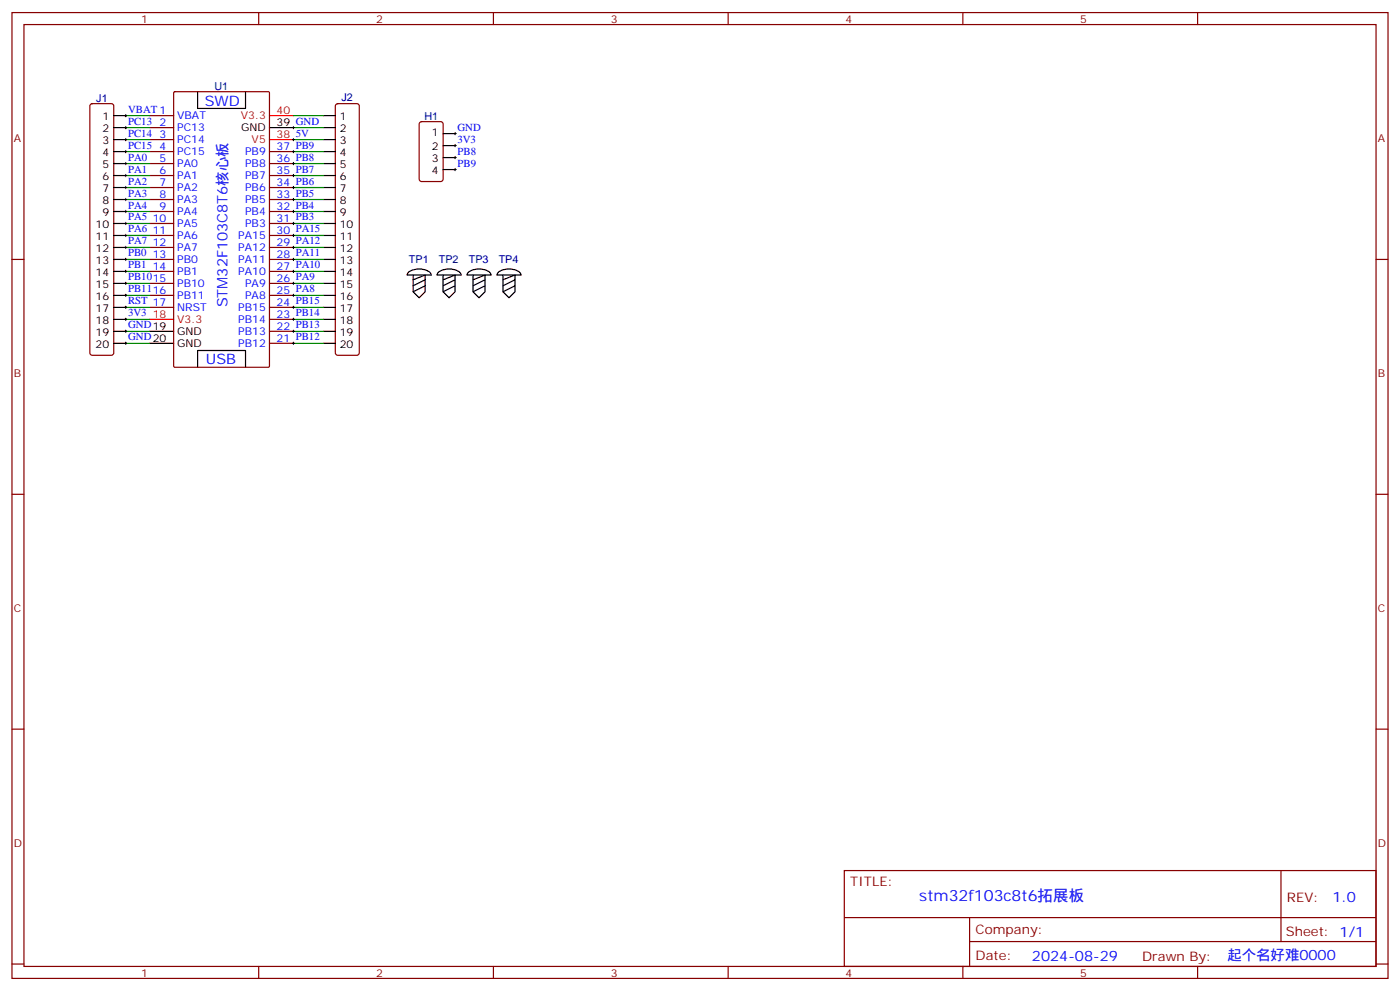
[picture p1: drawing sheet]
<svg xmlns="http://www.w3.org/2000/svg" width="412mm" height="292mm" viewBox="0 0 412 292" stroke-linecap="round" stroke-linejoin="round" font-family="sans-serif">
<g fill="none" stroke="#870000" stroke-width=".35">
<path d="M3.5 3.7h405.4v284.3h-405.4zM7.1 7.2h398.2v277.3h-398.2zM76.2 3.7v3.5M145.3 3.7v3.5M214.5 3.7v3.5M283.6 3.7v3.5M352.8 3.7v3.5M26.7 30.7l.5-.2h5.6l.5 .2 .2 .5v72.7l-.2 .5-.5 .2h-5.6l-.5-.2-.2-.5v-72.7zM44.1 34h7.1M44.1 37.6h7.1M51.2 27.2l.3-.2h27.5l.3 .2 .1 80.6-.2 .3h-27.7l-.3-.2zM99 30.7l.5-.2h5.6l.5 .2 .2 .5v72.7l-.2 .5-.5 .2h-5.6l-.5-.2-.2-.5v-72.7z"/>
<path d="M123.7 36l.5-.2h5.6l.7 .4v16.5l-.4 .7h-5.9l-.7-.4v-16.5zM44.1 44.6h7.1M44.1 41.1h7.1M44.1 48.2h7.1M44.1 51.7h7.1M44.1 55.2h7.1M44.1 58.7h7.1M79.4 44.6h7M79.4 48.2h7M79.4 51.7h7M79.4 55.2h7M79.4 58.7h7"/>
<path d="M3.5 76.4h3.6M44.1 76.4h7.1M44.1 62.3h7.1M44.1 65.8h7.1M44.1 79.9h7.1M44.1 72.8h7.1M44.1 69.3h7.1M79.4 76.4h7M79.4 62.3h7M79.4 65.8h7M79.4 79.9h7M79.4 72.8h7"/>
<path d="M79.4 69.3h7M405.3 76.4h3.6M44.1 90.5h7.1M44.1 87h7.1M44.1 83.4h7.1M79.4 90.5h7M79.4 94h7M79.4 97.5h7M79.4 87h7M79.4 83.4h7M79.4 101.1h7M3.5 145.5h3.6"/>
<path d="M405.3 145.5h3.6M3.5 214.7h3.6M405.3 214.7h3.6M248.7 256.3h156.6v28.2h-156.6zM377.3 256.3v20.9M248.7 270.1h156.5M285.6 277.2h119.6M285.6 270.1v14.2M3.5 283.8h3.6M76.2 284.5v3.5M145.3 284.5v3.5M214.5 284.5v3.5"/>
<path d="M283.6 284.5v3.5M352.8 284.5v3.5M405.3 283.8h3.6"/>
</g>
<g fill="none" stroke="#000" stroke-width=".35">
<path d="M33.5 37.6h3.5M33.5 34h3.5M58.2 27v4.9h14.1v-4.9M79.4 37.6h7M95.2 37.6h3.6M95.2 34h3.6M130.5 39.3h3.6M33.5 41.1h3.5M33.5 44.6h3.5M33.5 48.2h3.5M33.5 51.7h3.5M33.5 55.2h3.5"/>
<path d="M33.5 58.7h3.5M95.2 41.1h3.6M95.2 44.6h3.6M95.2 48.2h3.6M95.2 51.7h3.6M95.2 55.2h3.6M95.2 58.7h3.6M130.5 42.9h3.6M130.5 46.4h3.6M130.5 49.9h3.6M33.5 62.3h3.5M33.5 65.8h3.5"/>
<path d="M33.5 69.3h3.5M33.5 72.8h3.5M33.5 76.4h3.5M33.5 79.9h3.5M95.2 62.3h3.6M95.2 65.8h3.6M95.2 69.3h3.6M95.2 72.8h3.6M95.2 76.4h3.6M95.2 79.9h3.6M33.5 97.5h3.5M33.5 83.4h3.5"/>
<path d="M33.5 87h3.5M33.5 90.5h3.5M33.5 94h3.5M44.1 97.5h7.1M95.2 97.5h3.6M95.2 83.4h3.6M95.2 87h3.6M95.2 90.5h3.6M95.2 94h3.6M120.3 80.2a5.6 5.6 0 0 1 6.3 0l.4 .8h-7.1zM121.7 81v4.9l1.8 1.8 1.7-1.8v-4.9l-3.5 1.4M125.2 82.4l-3.5 1.7"/>
<path d="M125.2 84.1l-3.5 1.8M129.1 80.2a5.6 5.6 0 0 1 6.4 0l.3 .8h-7zM130.5 81v4.9l1.8 1.8 1.8-1.8v-4.9l-3.6 1.4M134.1 82.4l-3.6 1.7M134.1 84.1l-3.6 1.8M137.9 80.2a5.6 5.6 0 0 1 6.4 0l.3 .8h-7zM139.3 81v4.9l1.8 1.8 1.8-1.8v-4.9l-3.6 1.4M142.9 82.4l-3.6 1.7M142.9 84.1l-3.6 1.8M146.8 80.2a5.6 5.6 0 0 1 6.3 0l.4 .8h-7.1zM148.2 81v4.9l1.7 1.8 1.8-1.8v-4.9l-3.5 1.4M151.7 82.4l-3.5 1.7"/>
<path d="M151.7 84.1l-3.5 1.8M33.5 101.1h3.5M44.1 101.1h7.1M58.2 108.1v-4.9h14.1v4.9M95.2 101.1h3.6"/>
</g>
<path d="M79.4 34h7M79.4 41.1h7M44.1 94h7.1" fill="none" stroke="#f00" stroke-width=".35"/>
<g fill="none" stroke="#008700" stroke-width=".35">
<path d="M37 34h7.1M37 37.6h7.1M86.4 34h8.8M86.4 37.6h8.8M37 41.1h7.1M37 44.6h7.1M37 48.2h7.1M37 51.7h7.1M37 55.2h7.1M37 58.7h7.1M86.4 41.1h8.8M86.4 44.6h8.8"/>
<path d="M86.4 48.2h8.8M86.4 51.7h8.8M86.4 55.2h8.8M86.4 58.7h8.8M37 62.3h7.1M37 65.8h7.1M37 69.3h7.1M37 72.8h7.1M37 76.4h7.1M37 79.9h7.1M86.4 62.3h8.8M86.4 65.8h8.8"/>
<path d="M86.4 69.3h8.8M86.4 72.8h8.8M86.4 76.4h8.8M86.4 79.9h8.8M37 83.4h7.1M37 87h7.1M37 90.5h7.1M37 94h7.1M37 97.5h7.1M86.4 83.4h8.8M86.4 87h8.8M86.4 90.5h8.8"/>
<path d="M86.4 94h8.8M86.4 97.5h8.8M37 101.1h7.1M86.4 101.1h8.8"/>
</g>
<g fill="none" stroke="#000" stroke-width=".29">
<path d="M36.7 37.6h.7M36.7 34h.7M37 33.7v.7M37 37.2v.7M86.1 37.6h.7M86.4 37.2v.7M133.7 39.3h.7M134.1 39v.7M36.7 48.2h.7M36.7 51.7h.7M36.7 55.2h.7M36.7 58.7h.7"/>
<path d="M36.7 44.6h.7M36.7 41.1h.7M37 40.7v.8M37 44.3v.7M37 47.8v.7M37 51.3v.7M37 54.9v.7M37 58.4v.7M86.1 48.2h.7M86.1 51.7h.7M86.1 55.2h.7M86.1 58.7h.7"/>
<path d="M86.1 44.6h.7M86.1 41.1h.7M86.4 40.7v.8M86.4 44.3v.7M86.4 47.8v.7M86.4 51.3v.7M86.4 54.9v.7M86.4 58.4v.7M133.7 42.9h.7M133.7 46.4h.7M133.7 49.9h.7M134.1 42.5v.7"/>
<path d="M134.1 46v.7M134.1 49.6v.7M36.7 62.3h.7M36.7 65.8h.7M36.7 69.3h.7M36.7 72.8h.7M36.7 79.9h.7M36.7 76.4h.7M37 61.9v.7M37 65.4v.7M37 69v.7M37 72.5v.7"/>
<path d="M37 76v.7M37 79.6v.7M86.1 62.3h.7M86.1 65.8h.7M86.1 69.3h.7M86.1 72.8h.7M86.1 79.9h.7M86.1 76.4h.7M86.4 61.9v.7M86.4 65.4v.7M86.4 69v.7M86.4 72.5v.7"/>
<path d="M86.4 76v.7M86.4 79.6v.7M36.7 87h.7M36.7 83.4h.7M36.7 97.5h.7M36.7 94h.7M36.7 90.5h.7M37 83.1v.7M37 86.6v.7M37 90.1v.7M37 93.7v.7M37 97.2v.7"/>
<path d="M86.1 87h.7M86.1 83.4h.7M86.1 97.5h.7M86.1 94h.7M86.1 90.5h.7M86.4 83.1v.7M86.4 86.6v.7M86.4 90.1v.7M86.4 93.7v.7M86.4 97.2v.7M36.7 101.1h.7M37 100.7v.7"/>
<path d="M86.1 101.1h.7M86.4 100.7v.7"/>
</g>
<text font-size="4.6" fill="#00f" x="270.8" y="265.3">stm32f103c8t6拓展板</text>
<g font-size="4.2" fill="#00f">
<text x="60.3" y="31.2">SWD</text>
<text x="67" y="90.5" transform="rotate(-90 67 90.5)">STM32F103C8T6核心板</text>
<text x="60.7" y="107.1">USB</text>
<text x="392.5" y="265.6">1.0</text>
<text x="304" y="282.9">2024-08-29</text>
<text x="361.6" y="282.8">起个名好难0000</text>
</g>
<g font-size="3.9" fill="#800">
<text x="250.5" y="260.9">TITLE:</text>
<text x="379.1" y="265.6">REV:</text>
<text x="287.4" y="275.1">Company:</text>
<text x="378.7" y="275.7">Sheet: 1/1</text>
<text x="287.4" y="282.8">Date:</text>
<text x="336.4" y="282.8">Drawn By:</text>
</g>
<g font-size="3.2" fill="#800">
<text x="41.6" y="6.7">1</text>
<text x="110.8" y="6.7">2</text>
<text x="179.9" y="6.7">3</text>
<text x="249.1" y="6.7">4</text>
<text x="318.2" y="6.7">5</text>
<text x="4.1" y="41.8">A</text>
<text x="405.9" y="41.8">A</text>
<text x="4.1" y="110.9">B</text>
<text x="405.9" y="110.9">B</text>
<text x="4.1" y="180.1">C</text>
<text x="405.9" y="180.1">C</text>
<text x="4.1" y="249.2">D</text>
<text x="405.9" y="249.2">D</text>
<text x="41.6" y="287.5">1</text>
<text x="110.8" y="287.5">2</text>
<text x="179.9" y="287.5">3</text>
<text x="249.1" y="287.5">4</text>
<text x="318.2" y="287.5">5</text>
</g>
<g font-size="3.2" fill="#000080">
<text x="28.4" y="29.9">J1</text>
<text x="63.2" y="26.4">U1</text>
<text x="100.6" y="29.9">J2</text>
<text x="125" y="35.2">H1</text>
<text x="120.5" y="77.5">TP1</text>
<text x="129.3" y="77.5">TP2</text>
<text x="138.1" y="77.5">TP3</text>
<text x="146.9" y="77.5">TP4</text>
</g>
<g font-size="3.2">
<text x="30.2" y="35.5">1</text>
<text x="100.1" y="35.5">1</text>
<text x="30.2" y="39">2</text>
<text x="71" y="38.6">GND</text>
<text x="81.5" y="37.2">39 GND</text>
<text x="100.1" y="39">2</text>
<text x="127.2" y="40">1</text>
<text x="30.2" y="42.5">3</text>
<text x="30.2" y="46">4</text>
<text x="100.1" y="42.5">3</text>
<text x="100.1" y="46">4</text>
<text x="127.2" y="44.3">2</text>
<text x="127.2" y="47.8">3</text>
<text x="30.2" y="49.6">5</text>
<text x="30.2" y="53.1">6</text>
<text x="100.1" y="49.6">5</text>
<text x="100.1" y="53.1">6</text>
<text x="127.2" y="51.3">4</text>
<text x="30.2" y="56.6">7</text>
<text x="100.1" y="56.6">7</text>
<text x="30.2" y="60.1">8</text>
<text x="30.2" y="63.7">9</text>
<text x="100.1" y="60.1">8</text>
<text x="100.1" y="63.7">9</text>
<text x="28.2" y="67.2">10</text>
<text x="28.2" y="70.7">11</text>
<text x="100.1" y="67.2">10</text>
<text x="100.1" y="70.7">11</text>
<text x="28.2" y="74.3">12</text>
<text x="28.2" y="77.8">13</text>
<text x="100.1" y="74.3">12</text>
<text x="100.1" y="77.8">13</text>
<text x="28.2" y="81.3">14</text>
<text x="100.1" y="81.3">14</text>
<text x="28.2" y="84.8">15</text>
<text x="28.2" y="88.4">16</text>
<text x="100.1" y="84.8">15</text>
<text x="100.1" y="88.4">16</text>
<text x="28.2" y="91.9">17</text>
<text x="28.2" y="95.4">18</text>
<text x="100.1" y="91.9">17</text>
<text x="100.1" y="95.4">18</text>
<text x="28.2" y="99">19</text>
<text x="52.2" y="98.6">GND</text>
<text x="100.1" y="99">19</text>
<text x="28.2" y="102.5">20</text>
<text x="52.2" y="102.1">GND</text>
<text x="100.1" y="102.5">20</text>
</g>
<g font-size="3.2" fill="#00f">
<text x="37.7" y="33.2">VBAT 1</text>
<text x="52.2" y="35.1">VBAT</text>
<text x="37.7" y="36.7">PC13</text>
<text x="37.7" y="40.2">PC14</text>
<text x="47" y="40.7">3</text>
<text x="47" y="37.2">2</text>
<text x="52.2" y="38.6">PC13</text>
<text x="87.1" y="40.2">5V</text>
<text x="134.8" y="38.5">GND</text>
<text x="134.8" y="42">3V3</text>
<text x="37.7" y="47.3">PA0</text>
<text x="37.7" y="43.7">PC15</text>
<text x="47" y="44.3">4</text>
<text x="47" y="47.8">5</text>
<text x="52.2" y="45.7">PC15</text>
<text x="52.2" y="42.2">PC14</text>
<text x="72.2" y="45.7">PB9</text>
<text x="81.5" y="44.3">37 PB9</text>
<text x="81.5" y="47.8">36 PB8</text>
<text x="134.8" y="45.5">PB8</text>
<text x="37.7" y="50.8">PA1</text>
<text x="47" y="51.3">6</text>
<text x="52.2" y="52.7">PA1</text>
<text x="52.2" y="49.2">PA0</text>
<text x="72.2" y="49.2">PB8</text>
<text x="72.2" y="52.7">PB7</text>
<text x="81.5" y="51.3">35 PB7</text>
<text x="134.8" y="49">PB9</text>
<text x="37.7" y="54.3">PA2</text>
<text x="37.7" y="57.9">PA3</text>
<text x="47" y="58.4">8</text>
<text x="47" y="54.9">7</text>
<text x="52.2" y="59.8">PA3</text>
<text x="52.2" y="56.3">PA2</text>
<text x="72.2" y="56.3">PB6</text>
<text x="72.2" y="59.8">PB5</text>
<text x="81.5" y="54.9">34 PB6</text>
<text x="81.5" y="58.4">33 PB5</text>
<text x="37.7" y="61.4">PA4</text>
<text x="37.7" y="64.9">PA5</text>
<text x="45" y="65.4">10</text>
<text x="47" y="61.9">9</text>
<text x="52.2" y="63.3">PA4</text>
<text x="72.2" y="63.3">PB4</text>
<text x="81.5" y="61.9">32 PB4</text>
<text x="81.5" y="65.4">31 PB3</text>
<text x="37.7" y="68.4">PA6</text>
<text x="37.7" y="72">PA7</text>
<text x="45" y="69">11</text>
<text x="52.2" y="70.4">PA6</text>
<text x="52.2" y="66.9">PA5</text>
<text x="70.2" y="70.4">PA15</text>
<text x="72.2" y="66.9">PB3</text>
<text x="81.5" y="69">30 PA15</text>
<text x="37.7" y="75.5">PB0</text>
<text x="45" y="76">13</text>
<text x="45" y="72.5">12</text>
<text x="52.2" y="77.4">PB0</text>
<text x="52.2" y="73.9">PA7</text>
<text x="70.2" y="73.9">PA12</text>
<text x="70.2" y="77.4">PA11</text>
<text x="81.5" y="72.5">29 PA12</text>
<text x="81.5" y="76">28 PA11</text>
<text x="37.7" y="79">PB1</text>
<text x="37.7" y="82.6">PB1015</text>
<text x="45" y="79.6">14</text>
<text x="52.2" y="81">PB1</text>
<text x="70.2" y="81">PA10</text>
<text x="81.5" y="83.1">26 PA9</text>
<text x="81.5" y="79.6">27 PA10</text>
<text x="37.7" y="86.1">PB1116</text>
<text x="37.7" y="89.6">RST 17</text>
<text x="52.2" y="88">PB11</text>
<text x="52.2" y="84.5">PB10</text>
<text x="72.2" y="84.5">PA9</text>
<text x="72.2" y="88">PA8</text>
<text x="81.5" y="86.6">25 PA8</text>
<text x="37.7" y="93.1">3V3</text>
<text x="52.2" y="91.5">NRST</text>
<text x="70.2" y="91.5">PB15</text>
<text x="70.2" y="95.1">PB14</text>
<text x="81.5" y="90.1">24 PB15</text>
<text x="81.5" y="93.7">23 PB14</text>
<text x="37.7" y="96.7">GND19</text>
<text x="37.7" y="100.2">GND20</text>
<text x="70.2" y="98.6">PB13</text>
<text x="81.5" y="97.2">22 PB13</text>
<text x="81.5" y="100.7">21 PB12</text>
<text x="70.2" y="102.1">PB12</text>
</g>
<g font-size="3.2" fill="#f00">
<text x="71" y="35.1">V3.3</text>
<text x="81.5" y="33.7">40</text>
<text x="81.5" y="40.7">38</text>
<text x="74.1" y="42.2">V5</text>
<text x="45" y="93.7">18</text>
<text x="52.2" y="95.1">V3.3</text>
</g>
</svg>
